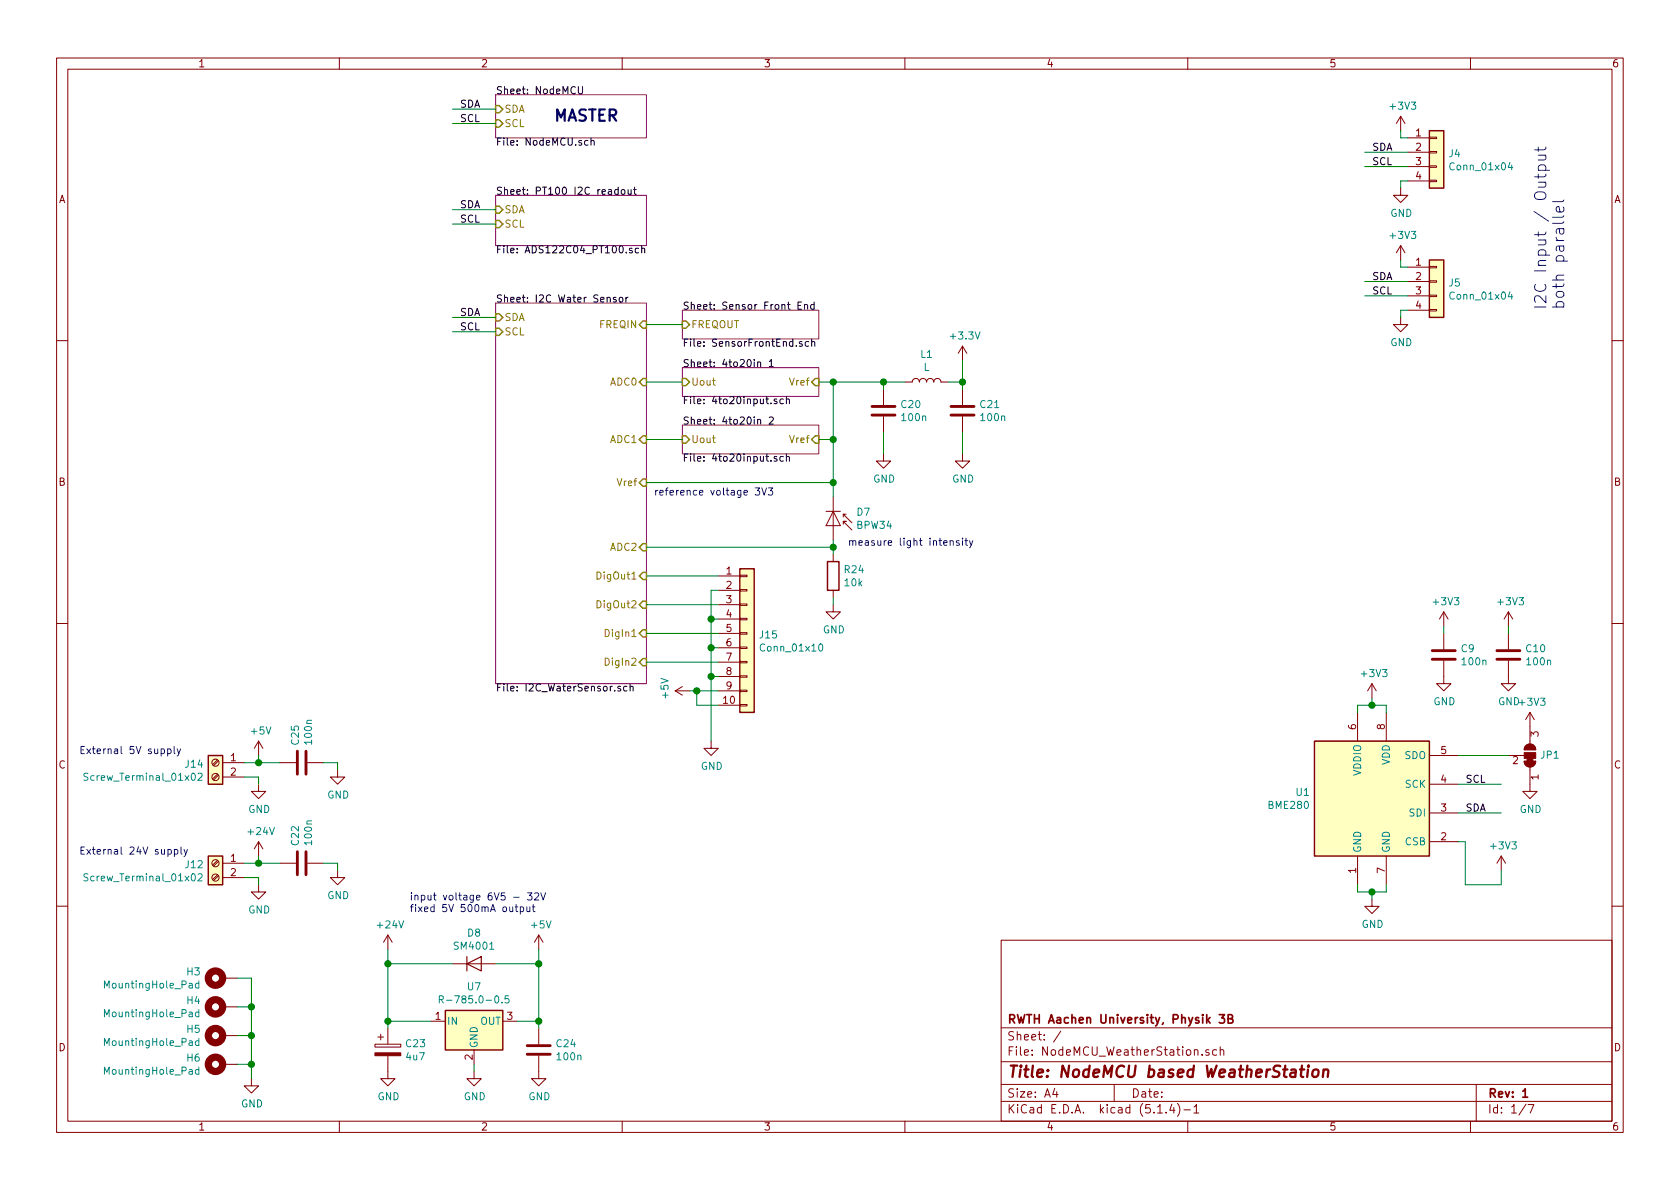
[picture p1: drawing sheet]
EESchema Schematic File Version 4
LIBS:NodeMCU_WeatherStation-cache
EELAYER 30 0
EELAYER END
$Descr A4 11693 8268
encoding utf-8
Sheet 1 7
Title "NodeMCU based WeatherStation"
Date ""
Rev "1"
Comp "RWTH Aachen University, Physik 3B"
Comment1 ""
Comment2 ""
Comment3 ""
Comment4 ""
$EndDescr
$Sheet
S 3450 650  1050 300 
U 5E78737A
F0 "NodeMCU" 50
F1 "NodeMCU.sch" 50
F2 "SDA" I L 3450 750 50 
F3 "SCL" I L 3450 850 50 
$EndSheet
$Comp
L Sensor:BME280 U1
U 1 1
P 9550 5550
F 0 "U1" H 9121 5596 50  0000 R CNN
F 1 "BME280" H 9121 5505 50  0000 R CNN
F 2 "Package_LGA:Bosch_LGA-8_2.5x2.5mm_P0.65mm_ClockwisePinNumbering" H 11050 5100 50  0001 C CNN
F 3 "https://ae-bst.resource.bosch.com/media/_tech/media/datasheets/BST-BME280-DS002.pdf" H 9550 5350 50  0001 C CNN
	1    9550 5550
	1    0    0    -1  
$EndComp
$Sheet
S 4750 2150 950  200 
U 5E78E950
F0 "Sensor Front End" 50
F1 "SensorFrontEnd.sch" 50
F2 "FREQOUT" I L 4750 2250 50 
$EndSheet
Wire Wire Line
	4750 2250 4500 2250
Wire Wire Line
	3150 2200 3450 2200
Wire Wire Line
	3450 2300 3150 2300
Text Label 3200 2200 0    50   ~ 0
SDA
Text Label 3200 2300 0    50   ~ 0
SCL
Wire Wire Line
	3150 750  3450 750 
Wire Wire Line
	3450 850  3150 850 
Text Label 3200 750  0    50   ~ 0
SDA
Text Label 3200 850  0    50   ~ 0
SCL
$Comp
L Connector_Generic:Conn_01x04 J4
U 1 1
P 10000 1050
F 0 "J4" H 10080 1042 50  0000 L CNN
F 1 "Conn_01x04" H 10080 951 50  0000 L CNN
F 2 "Connector_PinSocket_2.54mm:PinSocket_1x04_P2.54mm_Horizontal" H 10000 1050 50  0001 C CNN
F 3 "~" H 10000 1050 50  0001 C CNN
	1    10000 1050
	1    0    0    -1  
$EndComp
$Comp
L power:+3V3 #PWR?
U 1 1
P 9750 900
AR Path="/5E788D14/5E7D2219" Ref="#PWR?"  Part="1" 
AR Path="/5E7D2219" Ref="#PWR022"  Part="1" 
F 0 "#PWR022" H 9750 750 50  0001 C CNN
F 1 "+3V3" H 9765 1073 50  0000 C CNN
F 2 "" H 9750 900 50  0001 C CNN
F 3 "" H 9750 900 50  0001 C CNN
	1    9750 900 
	1    0    0    -1  
$EndComp
Wire Wire Line
	9500 1050 9800 1050
Wire Wire Line
	9800 1150 9500 1150
Text Label 9550 1050 0    50   ~ 0
SDA
Text Label 9550 1150 0    50   ~ 0
SCL
$Comp
L power:GND #PWR023
U 1 1
P 9750 1300
F 0 "#PWR023" H 9750 1050 50  0001 C CNN
F 1 "GND" H 9755 1127 50  0000 C CNN
F 2 "" H 9750 1300 50  0001 C CNN
F 3 "" H 9750 1300 50  0001 C CNN
	1    9750 1300
	1    0    0    -1  
$EndComp
Wire Wire Line
	9800 1250 9750 1250
Wire Wire Line
	9750 1250 9750 1300
Wire Wire Line
	9800 950  9750 950 
Wire Wire Line
	9750 950  9750 900 
$Comp
L Connector_Generic:Conn_01x04 J5
U 1 1
P 10000 1950
F 0 "J5" H 10080 1942 50  0000 L CNN
F 1 "Conn_01x04" H 10080 1851 50  0000 L CNN
F 2 "Connector_PinSocket_2.54mm:PinSocket_1x04_P2.54mm_Horizontal" H 10000 1950 50  0001 C CNN
F 3 "~" H 10000 1950 50  0001 C CNN
	1    10000 1950
	1    0    0    -1  
$EndComp
$Comp
L power:+3V3 #PWR?
U 1 1
P 9750 1800
AR Path="/5E788D14/5E7D3D5F" Ref="#PWR?"  Part="1" 
AR Path="/5E7D3D5F" Ref="#PWR024"  Part="1" 
F 0 "#PWR024" H 9750 1650 50  0001 C CNN
F 1 "+3V3" H 9765 1973 50  0000 C CNN
F 2 "" H 9750 1800 50  0001 C CNN
F 3 "" H 9750 1800 50  0001 C CNN
	1    9750 1800
	1    0    0    -1  
$EndComp
Wire Wire Line
	9500 1950 9800 1950
Wire Wire Line
	9800 2050 9500 2050
Text Label 9550 1950 0    50   ~ 0
SDA
Text Label 9550 2050 0    50   ~ 0
SCL
$Comp
L power:GND #PWR025
U 1 1
P 9750 2200
F 0 "#PWR025" H 9750 1950 50  0001 C CNN
F 1 "GND" H 9755 2027 50  0000 C CNN
F 2 "" H 9750 2200 50  0001 C CNN
F 3 "" H 9750 2200 50  0001 C CNN
	1    9750 2200
	1    0    0    -1  
$EndComp
Wire Wire Line
	9800 2150 9750 2150
Wire Wire Line
	9750 2150 9750 2200
Wire Wire Line
	9800 1850 9750 1850
Wire Wire Line
	9750 1850 9750 1800
Text Notes 10900 2150 1    79   ~ 0
I2C Input / Output\nboth parallel
Wire Wire Line
	9450 6150 9450 6200
Wire Wire Line
	9450 6200 9550 6200
Wire Wire Line
	9550 6200 9550 6250
Wire Wire Line
	9550 6200 9650 6200
Wire Wire Line
	9650 6200 9650 6150
Connection ~ 9550 6200
Wire Wire Line
	9450 4950 9450 4900
Wire Wire Line
	9450 4900 9550 4900
Wire Wire Line
	9650 4900 9650 4950
Wire Wire Line
	9550 4900 9550 4850
Connection ~ 9550 4900
Wire Wire Line
	9550 4900 9650 4900
$Sheet
S 3450 1350 1050 350 
U 5ECBE935
F0 "PT100 I2C readout" 50
F1 "ADS122C04_PT100.sch" 50
F2 "SCL" I L 3450 1550 50 
F3 "SDA" I L 3450 1450 50 
$EndSheet
$Comp
L power:+3V3 #PWR?
U 1 1
P 9550 4850
AR Path="/5E788D14/5ECBF642" Ref="#PWR?"  Part="1" 
AR Path="/5ECBF642" Ref="#PWR028"  Part="1" 
F 0 "#PWR028" H 9550 4700 50  0001 C CNN
F 1 "+3V3" H 9565 5023 50  0000 C CNN
F 2 "" H 9550 4850 50  0001 C CNN
F 3 "" H 9550 4850 50  0001 C CNN
	1    9550 4850
	1    0    0    -1  
$EndComp
$Comp
L power:GND #PWR029
U 1 1
P 9550 6250
F 0 "#PWR029" H 9550 6000 50  0001 C CNN
F 1 "GND" H 9555 6077 50  0000 C CNN
F 2 "" H 9550 6250 50  0001 C CNN
F 3 "" H 9550 6250 50  0001 C CNN
	1    9550 6250
	1    0    0    -1  
$EndComp
$Comp
L Device:C C?
U 1 1
P 10050 4550
AR Path="/5E788D14/5ECC2D23" Ref="C?"  Part="1" 
AR Path="/5ECC2D23" Ref="C9"  Part="1" 
F 0 "C9" H 10165 4596 50  0000 L CNN
F 1 "100n" H 10165 4505 50  0000 L CNN
F 2 "Capacitor_SMD:C_0603_1608Metric" H 10088 4400 50  0001 C CNN
F 3 "~" H 10050 4550 50  0001 C CNN
	1    10050 4550
	1    0    0    -1  
$EndComp
$Comp
L power:GND #PWR?
U 1 1
P 10050 4700
AR Path="/5E788D14/5ECC2D29" Ref="#PWR?"  Part="1" 
AR Path="/5ECC2D29" Ref="#PWR031"  Part="1" 
F 0 "#PWR031" H 10050 4450 50  0001 C CNN
F 1 "GND" H 10055 4527 50  0000 C CNN
F 2 "" H 10050 4700 50  0001 C CNN
F 3 "" H 10050 4700 50  0001 C CNN
	1    10050 4700
	1    0    0    -1  
$EndComp
$Comp
L Device:C C?
U 1 1
P 10500 4550
AR Path="/5E788D14/5ECC2D2F" Ref="C?"  Part="1" 
AR Path="/5ECC2D2F" Ref="C10"  Part="1" 
F 0 "C10" H 10615 4596 50  0000 L CNN
F 1 "100n" H 10615 4505 50  0000 L CNN
F 2 "Capacitor_SMD:C_0603_1608Metric" H 10538 4400 50  0001 C CNN
F 3 "~" H 10500 4550 50  0001 C CNN
	1    10500 4550
	1    0    0    -1  
$EndComp
$Comp
L power:GND #PWR?
U 1 1
P 10500 4700
AR Path="/5E788D14/5ECC2D35" Ref="#PWR?"  Part="1" 
AR Path="/5ECC2D35" Ref="#PWR034"  Part="1" 
F 0 "#PWR034" H 10500 4450 50  0001 C CNN
F 1 "GND" H 10505 4527 50  0000 C CNN
F 2 "" H 10500 4700 50  0001 C CNN
F 3 "" H 10500 4700 50  0001 C CNN
	1    10500 4700
	1    0    0    -1  
$EndComp
$Comp
L power:+3V3 #PWR?
U 1 1
P 10050 4350
AR Path="/5E788D14/5ECC2D3B" Ref="#PWR?"  Part="1" 
AR Path="/5ECC2D3B" Ref="#PWR030"  Part="1" 
F 0 "#PWR030" H 10050 4200 50  0001 C CNN
F 1 "+3V3" H 10065 4523 50  0000 C CNN
F 2 "" H 10050 4350 50  0001 C CNN
F 3 "" H 10050 4350 50  0001 C CNN
	1    10050 4350
	1    0    0    -1  
$EndComp
$Comp
L power:+3V3 #PWR?
U 1 1
P 10500 4350
AR Path="/5E788D14/5ECC2D41" Ref="#PWR?"  Part="1" 
AR Path="/5ECC2D41" Ref="#PWR033"  Part="1" 
F 0 "#PWR033" H 10500 4200 50  0001 C CNN
F 1 "+3V3" H 10515 4523 50  0000 C CNN
F 2 "" H 10500 4350 50  0001 C CNN
F 3 "" H 10500 4350 50  0001 C CNN
	1    10500 4350
	1    0    0    -1  
$EndComp
Wire Wire Line
	10500 4350 10500 4400
Wire Wire Line
	10050 4350 10050 4400
$Comp
L power:+3V3 #PWR?
U 1 1
P 10450 6050
AR Path="/5E788D14/5ECC6D59" Ref="#PWR?"  Part="1" 
AR Path="/5ECC6D59" Ref="#PWR032"  Part="1" 
F 0 "#PWR032" H 10450 5900 50  0001 C CNN
F 1 "+3V3" H 10465 6223 50  0000 C CNN
F 2 "" H 10450 6050 50  0001 C CNN
F 3 "" H 10450 6050 50  0001 C CNN
	1    10450 6050
	1    0    0    -1  
$EndComp
Wire Wire Line
	10450 6050 10450 6150
Wire Wire Line
	10450 6150 10200 6150
Wire Wire Line
	10200 6150 10200 5850
Wire Wire Line
	10200 5850 10150 5850
Wire Wire Line
	10150 5650 10450 5650
Wire Wire Line
	10450 5450 10150 5450
Text Label 10200 5650 0    50   ~ 0
SDA
Text Label 10200 5450 0    50   ~ 0
SCL
Wire Wire Line
	10150 5250 10500 5250
$Comp
L power:+3V3 #PWR?
U 1 1
P 10650 5050
AR Path="/5E788D14/5ECCCCFF" Ref="#PWR?"  Part="1" 
AR Path="/5ECCCCFF" Ref="#PWR035"  Part="1" 
F 0 "#PWR035" H 10650 4900 50  0001 C CNN
F 1 "+3V3" H 10665 5223 50  0000 C CNN
F 2 "" H 10650 5050 50  0001 C CNN
F 3 "" H 10650 5050 50  0001 C CNN
	1    10650 5050
	1    0    0    -1  
$EndComp
$Comp
L power:GND #PWR?
U 1 1
P 10650 5450
AR Path="/5E788D14/5ECCC4C4" Ref="#PWR?"  Part="1" 
AR Path="/5ECCC4C4" Ref="#PWR036"  Part="1" 
F 0 "#PWR036" H 10650 5200 50  0001 C CNN
F 1 "GND" H 10655 5277 50  0000 C CNN
F 2 "" H 10650 5450 50  0001 C CNN
F 3 "" H 10650 5450 50  0001 C CNN
	1    10650 5450
	1    0    0    -1  
$EndComp
$Comp
L Jumper:SolderJumper_3_Bridged12 JP1
U 1 1
P 10650 5250
F 0 "JP1" V 10650 5318 50  0000 L CNN
F 1 "SolderJumper_3_Bridged12" V 10605 5318 50  0001 L CNN
F 2 "Jumper:SolderJumper-3_P1.3mm_Bridged12_Pad1.0x1.5mm" H 10650 5250 50  0001 C CNN
F 3 "~" H 10650 5250 50  0001 C CNN
	1    10650 5250
	0    1    -1   0   
$EndComp
$Comp
L Mechanical:MountingHole_Pad H?
U 1 1
P 1550 6800
AR Path="/5E78E950/5ECDADF8" Ref="H?"  Part="1" 
AR Path="/5ECDADF8" Ref="H3"  Part="1" 
F 0 "H3" V 1504 6950 50  0000 L CNN
F 1 "MountingHole_Pad" V 1595 6950 50  0000 L CNN
F 2 "MountingHole:MountingHole_3.2mm_M3_Pad_Via" H 1550 6800 50  0001 C CNN
F 3 "~" H 1550 6800 50  0001 C CNN
	1    1550 6800
	0    -1   1    0   
$EndComp
$Comp
L Mechanical:MountingHole_Pad H?
U 1 1
P 1550 7000
AR Path="/5E78E950/5ECDADFE" Ref="H?"  Part="1" 
AR Path="/5ECDADFE" Ref="H4"  Part="1" 
F 0 "H4" V 1504 7150 50  0000 L CNN
F 1 "MountingHole_Pad" V 1595 7150 50  0000 L CNN
F 2 "MountingHole:MountingHole_3.2mm_M3_Pad_Via" H 1550 7000 50  0001 C CNN
F 3 "~" H 1550 7000 50  0001 C CNN
	1    1550 7000
	0    -1   1    0   
$EndComp
$Comp
L Mechanical:MountingHole_Pad H?
U 1 1
P 1550 7200
AR Path="/5E78E950/5ECDBAB6" Ref="H?"  Part="1" 
AR Path="/5ECDBAB6" Ref="H5"  Part="1" 
F 0 "H5" V 1504 7350 50  0000 L CNN
F 1 "MountingHole_Pad" V 1595 7350 50  0000 L CNN
F 2 "MountingHole:MountingHole_3.2mm_M3_Pad_Via" H 1550 7200 50  0001 C CNN
F 3 "~" H 1550 7200 50  0001 C CNN
	1    1550 7200
	0    -1   1    0   
$EndComp
$Comp
L Mechanical:MountingHole_Pad H?
U 1 1
P 1550 7400
AR Path="/5E78E950/5ECDBABC" Ref="H?"  Part="1" 
AR Path="/5ECDBABC" Ref="H6"  Part="1" 
F 0 "H6" V 1504 7550 50  0000 L CNN
F 1 "MountingHole_Pad" V 1595 7550 50  0000 L CNN
F 2 "MountingHole:MountingHole_3.2mm_M3_Pad_Via" H 1550 7400 50  0001 C CNN
F 3 "~" H 1550 7400 50  0001 C CNN
	1    1550 7400
	0    -1   1    0   
$EndComp
$Comp
L power:GND #PWR037
U 1 1
P 1750 7500
F 0 "#PWR037" H 1750 7250 50  0001 C CNN
F 1 "GND" H 1755 7327 50  0000 C CNN
F 2 "" H 1750 7500 50  0001 C CNN
F 3 "" H 1750 7500 50  0001 C CNN
	1    1750 7500
	1    0    0    -1  
$EndComp
Wire Wire Line
	1650 6800 1750 6800
Wire Wire Line
	1750 6800 1750 7000
Wire Wire Line
	1650 7000 1750 7000
Connection ~ 1750 7000
Wire Wire Line
	1750 7000 1750 7200
Wire Wire Line
	1650 7200 1750 7200
Connection ~ 1750 7200
Wire Wire Line
	1750 7200 1750 7400
Wire Wire Line
	1650 7400 1750 7400
Connection ~ 1750 7400
Wire Wire Line
	1750 7400 1750 7500
Wire Wire Line
	3150 1450 3450 1450
Wire Wire Line
	3450 1550 3150 1550
Text Label 3200 1450 0    50   ~ 0
SDA
Text Label 3200 1550 0    50   ~ 0
SCL
$Sheet
S 4750 2550 950  200 
U 5EE42DF1
F0 "4to20in 1" 50
F1 "4to20input.sch" 50
F2 "Uout" I L 4750 2650 50 
F3 "Vref" I R 5700 2650 50 
$EndSheet
$Sheet
S 4750 2950 950  200 
U 5EE46703
F0 "4to20in 2" 50
F1 "4to20input.sch" 50
F2 "Uout" I L 4750 3050 50 
F3 "Vref" I R 5700 3050 50 
$EndSheet
$Comp
L power:+24V #PWR048
U 1 1
P 1800 5950
F 0 "#PWR048" H 1800 5800 50  0001 C CNN
F 1 "+24V" H 1815 6123 50  0000 C CNN
F 2 "" H 1800 5950 50  0001 C CNN
F 3 "" H 1800 5950 50  0001 C CNN
	1    1800 5950
	1    0    0    -1  
$EndComp
$Comp
L power:GND #PWR049
U 1 1
P 1800 6150
F 0 "#PWR049" H 1800 5900 50  0001 C CNN
F 1 "GND" H 1805 5977 50  0000 C CNN
F 2 "" H 1800 6150 50  0001 C CNN
F 3 "" H 1800 6150 50  0001 C CNN
	1    1800 6150
	1    0    0    -1  
$EndComp
$Comp
L Connector:Screw_Terminal_01x02 J12
U 1 1
P 1500 6000
F 0 "J12" H 1579 5992 50  0000 L CNN
F 1 "Screw_Terminal_01x02" H 1579 5901 50  0000 L CNN
F 2 "TerminalBlock_MetzConnect:TerminalBlock_MetzConnect_Type055_RT01502HDWU_1x02_P5.00mm_Horizontal" H 1500 6000 50  0001 C CNN
F 3 "~" H 1500 6000 50  0001 C CNN
	1    1500 6000
	-1   0    0    -1  
$EndComp
Wire Wire Line
	1700 6000 1800 6000
Wire Wire Line
	1800 6000 1800 5950
Wire Wire Line
	1700 6100 1800 6100
Wire Wire Line
	1800 6100 1800 6150
Wire Wire Line
	5700 2650 5800 2650
Wire Wire Line
	5800 2650 5800 3050
Wire Wire Line
	5800 3050 5700 3050
Wire Wire Line
	4500 3050 4750 3050
Wire Wire Line
	4500 2650 4750 2650
Wire Wire Line
	4500 3350 5800 3350
Wire Wire Line
	5800 3350 5800 3050
Connection ~ 5800 3050
Text Notes 4550 3450 0    50   ~ 0
reference voltage 3V3
$Comp
L Device:L L1
U 1 1
P 6450 2650
F 0 "L1" V 6640 2650 50  0000 C CNN
F 1 "L" V 6549 2650 50  0000 C CNN
F 2 "Inductor_SMD:L_0805_2012Metric" H 6450 2650 50  0001 C CNN
F 3 "~" H 6450 2650 50  0001 C CNN
	1    6450 2650
	0    -1   -1   0   
$EndComp
$Comp
L power:+3.3V #PWR?
U 1 1
P 6700 2500
AR Path="/5EE42DF1/5EF35C61" Ref="#PWR?"  Part="1" 
AR Path="/5EE46703/5EF35C61" Ref="#PWR?"  Part="1" 
AR Path="/5EF35C61" Ref="#PWR065"  Part="1" 
F 0 "#PWR065" H 6700 2350 50  0001 C CNN
F 1 "+3.3V" H 6715 2673 50  0000 C CNN
F 2 "" H 6700 2500 50  0001 C CNN
F 3 "" H 6700 2500 50  0001 C CNN
	1    6700 2500
	1    0    0    -1  
$EndComp
Wire Wire Line
	6700 2650 6700 2500
Wire Wire Line
	6150 3000 6150 3150
$Comp
L power:GND #PWR?
U 1 1
P 6150 3150
AR Path="/5EE42DF1/5EF35C5B" Ref="#PWR?"  Part="1" 
AR Path="/5EE46703/5EF35C5B" Ref="#PWR?"  Part="1" 
AR Path="/5EF35C5B" Ref="#PWR064"  Part="1" 
F 0 "#PWR064" H 6150 2900 50  0001 C CNN
F 1 "GND" H 6155 2977 50  0000 C CNN
F 2 "" H 6150 3150 50  0001 C CNN
F 3 "" H 6150 3150 50  0001 C CNN
	1    6150 3150
	1    0    0    -1  
$EndComp
$Comp
L Device:C C?
U 1 1
P 6150 2850
AR Path="/5EE46703/5EF35C55" Ref="C?"  Part="1" 
AR Path="/5EE42DF1/5EF35C55" Ref="C?"  Part="1" 
AR Path="/5EF35C55" Ref="C20"  Part="1" 
F 0 "C20" H 6265 2896 50  0000 L CNN
F 1 "100n" H 6265 2805 50  0000 L CNN
F 2 "Capacitor_SMD:C_0603_1608Metric" H 6188 2700 50  0001 C CNN
F 3 "~" H 6150 2850 50  0001 C CNN
	1    6150 2850
	1    0    0    -1  
$EndComp
Wire Wire Line
	6700 3000 6700 3150
$Comp
L power:GND #PWR?
U 1 1
P 6700 3150
AR Path="/5EE42DF1/5EF3A4E9" Ref="#PWR?"  Part="1" 
AR Path="/5EE46703/5EF3A4E9" Ref="#PWR?"  Part="1" 
AR Path="/5EF3A4E9" Ref="#PWR066"  Part="1" 
F 0 "#PWR066" H 6700 2900 50  0001 C CNN
F 1 "GND" H 6705 2977 50  0000 C CNN
F 2 "" H 6700 3150 50  0001 C CNN
F 3 "" H 6700 3150 50  0001 C CNN
	1    6700 3150
	1    0    0    -1  
$EndComp
$Comp
L Device:C C?
U 1 1
P 6700 2850
AR Path="/5EE46703/5EF3A4EF" Ref="C?"  Part="1" 
AR Path="/5EE42DF1/5EF3A4EF" Ref="C?"  Part="1" 
AR Path="/5EF3A4EF" Ref="C21"  Part="1" 
F 0 "C21" H 6815 2896 50  0000 L CNN
F 1 "100n" H 6815 2805 50  0000 L CNN
F 2 "Capacitor_SMD:C_0603_1608Metric" H 6738 2700 50  0001 C CNN
F 3 "~" H 6700 2850 50  0001 C CNN
	1    6700 2850
	1    0    0    -1  
$EndComp
Wire Wire Line
	6300 2650 6150 2650
Connection ~ 5800 2650
Wire Wire Line
	6150 2700 6150 2650
Connection ~ 6150 2650
Wire Wire Line
	6150 2650 5800 2650
Wire Wire Line
	6600 2650 6700 2650
Wire Wire Line
	6700 2700 6700 2650
Connection ~ 6700 2650
$Comp
L Device:C C?
U 1 1
P 2100 6000
AR Path="/5EE46703/5EF4D67C" Ref="C?"  Part="1" 
AR Path="/5EE42DF1/5EF4D67C" Ref="C?"  Part="1" 
AR Path="/5EF4D67C" Ref="C22"  Part="1" 
F 0 "C22" H 2215 6046 50  0000 L CNN
F 1 "100n" H 2215 5955 50  0000 L CNN
F 2 "Capacitor_SMD:C_0603_1608Metric" H 2138 5850 50  0001 C CNN
F 3 "~" H 2100 6000 50  0001 C CNN
	1    2100 6000
	0    -1   -1   0   
$EndComp
Wire Wire Line
	1950 6000 1800 6000
$Comp
L power:GND #PWR067
U 1 1
P 2350 6050
F 0 "#PWR067" H 2350 5800 50  0001 C CNN
F 1 "GND" H 2355 5877 50  0000 C CNN
F 2 "" H 2350 6050 50  0001 C CNN
F 3 "" H 2350 6050 50  0001 C CNN
	1    2350 6050
	1    0    0    -1  
$EndComp
Wire Wire Line
	2250 6000 2350 6000
Wire Wire Line
	2350 6000 2350 6050
Connection ~ 1800 6000
$Comp
L Device:R R?
U 1 1
P 5800 4000
AR Path="/5E788D14/5EDECD80" Ref="R?"  Part="1" 
AR Path="/5EDECD80" Ref="R24"  Part="1" 
F 0 "R24" H 5870 4046 50  0000 L CNN
F 1 "10k" H 5870 3955 50  0000 L CNN
F 2 "Resistor_SMD:R_0603_1608Metric" V 5730 4000 50  0001 C CNN
F 3 "~" H 5800 4000 50  0001 C CNN
	1    5800 4000
	1    0    0    -1  
$EndComp
Wire Wire Line
	5800 3850 5800 3800
Wire Wire Line
	5800 4150 5800 4200
$Comp
L power:GND #PWR?
U 1 1
P 5800 4200
AR Path="/5EE42DF1/5EDEE714" Ref="#PWR?"  Part="1" 
AR Path="/5EE46703/5EDEE714" Ref="#PWR?"  Part="1" 
AR Path="/5EDEE714" Ref="#PWR0107"  Part="1" 
F 0 "#PWR0107" H 5800 3950 50  0001 C CNN
F 1 "GND" H 5805 4027 50  0000 C CNN
F 2 "" H 5800 4200 50  0001 C CNN
F 3 "" H 5800 4200 50  0001 C CNN
	1    5800 4200
	1    0    0    -1  
$EndComp
Connection ~ 5800 3800
Wire Wire Line
	5800 3800 5800 3750
Wire Wire Line
	4500 3800 5800 3800
$Comp
L Sensor_Optical:BPW34 D7
U 1 1
P 5800 3650
F 0 "D7" V 5704 3808 50  0000 L CNN
F 1 "BPW34" V 5795 3808 50  0000 L CNN
F 2 "OptoDevice:Osram_DIL2_4.3x4.65mm_P5.08mm" H 5800 3825 50  0001 C CNN
F 3 "http://www.vishay.com/docs/81521/bpw34.pdf" H 5750 3650 50  0001 C CNN
	1    5800 3650
	0    1    1    0   
$EndComp
Wire Wire Line
	5800 3450 5800 3350
Connection ~ 5800 3350
Text Notes 5900 3800 0    50   ~ 0
measure light intensity
$Comp
L Regulator_Switching:R-785.0-0.5 U7
U 1 1
P 3300 7100
F 0 "U7" H 3300 7342 50  0000 C CNN
F 1 "R-785.0-0.5" H 3300 7251 50  0000 C CNN
F 2 "Converter_DCDC:Converter_DCDC_RECOM_R-78E-0.5_THT" H 3350 6850 50  0001 L CIN
F 3 "https://www.recom-power.com/pdf/Innoline/R-78xx-0.5.pdf" H 3300 7100 50  0001 C CNN
	1    3300 7100
	1    0    0    -1  
$EndComp
$Comp
L power:+24V #PWR068
U 1 1
P 2700 6600
F 0 "#PWR068" H 2700 6450 50  0001 C CNN
F 1 "+24V" H 2715 6773 50  0000 C CNN
F 2 "" H 2700 6600 50  0001 C CNN
F 3 "" H 2700 6600 50  0001 C CNN
	1    2700 6600
	1    0    0    -1  
$EndComp
$Comp
L power:GND #PWR069
U 1 1
P 3300 7450
F 0 "#PWR069" H 3300 7200 50  0001 C CNN
F 1 "GND" H 3305 7277 50  0000 C CNN
F 2 "" H 3300 7450 50  0001 C CNN
F 3 "" H 3300 7450 50  0001 C CNN
	1    3300 7450
	1    0    0    -1  
$EndComp
Wire Wire Line
	3000 7100 2700 7100
Wire Wire Line
	2700 7100 2700 6700
Wire Wire Line
	3600 7100 3750 7100
Wire Wire Line
	3750 7100 3750 6700
$Comp
L power:+5V #PWR070
U 1 1
P 3750 6600
F 0 "#PWR070" H 3750 6450 50  0001 C CNN
F 1 "+5V" H 3765 6773 50  0000 C CNN
F 2 "" H 3750 6600 50  0001 C CNN
F 3 "" H 3750 6600 50  0001 C CNN
	1    3750 6600
	1    0    0    -1  
$EndComp
Text Notes 2850 6350 0    50   ~ 0
input voltage 6V5 - 32V\nfixed 5V 500mA output
$Comp
L Diode:SM4001 D8
U 1 1
P 3300 6700
F 0 "D8" H 3300 6916 50  0000 C CNN
F 1 "SM4001" H 3300 6825 50  0000 C CNN
F 2 "Diode_SMD:D_MELF" H 3300 6525 50  0001 C CNN
F 3 "http://cdn-reichelt.de/documents/datenblatt/A400/SMD1N400%23DIO.pdf" H 3300 6700 50  0001 C CNN
	1    3300 6700
	1    0    0    -1  
$EndComp
Wire Wire Line
	3750 6700 3450 6700
Connection ~ 3750 6700
Wire Wire Line
	3750 6700 3750 6600
Wire Wire Line
	3150 6700 2700 6700
Connection ~ 2700 6700
Wire Wire Line
	2700 6700 2700 6600
$Comp
L Device:CP C23
U 1 1
P 2700 7300
F 0 "C23" H 2818 7346 50  0000 L CNN
F 1 "4u7" H 2818 7255 50  0000 L CNN
F 2 "Capacitor_SMD:CP_Elec_10x10" H 2738 7150 50  0001 C CNN
F 3 "~" H 2700 7300 50  0001 C CNN
	1    2700 7300
	1    0    0    -1  
$EndComp
$Comp
L Device:C C?
U 1 1
P 3750 7300
AR Path="/5EE46703/5EE33AFE" Ref="C?"  Part="1" 
AR Path="/5EE42DF1/5EE33AFE" Ref="C?"  Part="1" 
AR Path="/5EE33AFE" Ref="C24"  Part="1" 
F 0 "C24" H 3865 7346 50  0000 L CNN
F 1 "100n" H 3865 7255 50  0000 L CNN
F 2 "Capacitor_SMD:C_0603_1608Metric" H 3788 7150 50  0001 C CNN
F 3 "~" H 3750 7300 50  0001 C CNN
	1    3750 7300
	1    0    0    -1  
$EndComp
Wire Wire Line
	2700 7100 2700 7150
Connection ~ 2700 7100
Wire Wire Line
	3750 7100 3750 7150
Connection ~ 3750 7100
$Comp
L power:GND #PWR073
U 1 1
P 3750 7450
F 0 "#PWR073" H 3750 7200 50  0001 C CNN
F 1 "GND" H 3755 7277 50  0000 C CNN
F 2 "" H 3750 7450 50  0001 C CNN
F 3 "" H 3750 7450 50  0001 C CNN
	1    3750 7450
	1    0    0    -1  
$EndComp
$Comp
L power:GND #PWR072
U 1 1
P 2700 7450
F 0 "#PWR072" H 2700 7200 50  0001 C CNN
F 1 "GND" H 2705 7277 50  0000 C CNN
F 2 "" H 2700 7450 50  0001 C CNN
F 3 "" H 2700 7450 50  0001 C CNN
	1    2700 7450
	1    0    0    -1  
$EndComp
Wire Wire Line
	3300 7400 3300 7450
$Comp
L power:GND #PWR075
U 1 1
P 1800 5450
F 0 "#PWR075" H 1800 5200 50  0001 C CNN
F 1 "GND" H 1805 5277 50  0000 C CNN
F 2 "" H 1800 5450 50  0001 C CNN
F 3 "" H 1800 5450 50  0001 C CNN
	1    1800 5450
	1    0    0    -1  
$EndComp
$Comp
L Connector:Screw_Terminal_01x02 J14
U 1 1
P 1500 5300
F 0 "J14" H 1579 5292 50  0000 L CNN
F 1 "Screw_Terminal_01x02" H 1579 5201 50  0000 L CNN
F 2 "TerminalBlock_MetzConnect:TerminalBlock_MetzConnect_Type055_RT01502HDWU_1x02_P5.00mm_Horizontal" H 1500 5300 50  0001 C CNN
F 3 "~" H 1500 5300 50  0001 C CNN
	1    1500 5300
	-1   0    0    -1  
$EndComp
Wire Wire Line
	1700 5300 1800 5300
Wire Wire Line
	1800 5300 1800 5250
Wire Wire Line
	1700 5400 1800 5400
Wire Wire Line
	1800 5400 1800 5450
$Comp
L Device:C C?
U 1 1
P 2100 5300
AR Path="/5EE46703/5EE5472F" Ref="C?"  Part="1" 
AR Path="/5EE42DF1/5EE5472F" Ref="C?"  Part="1" 
AR Path="/5EE5472F" Ref="C25"  Part="1" 
F 0 "C25" H 2215 5346 50  0000 L CNN
F 1 "100n" H 2215 5255 50  0000 L CNN
F 2 "Capacitor_SMD:C_0603_1608Metric" H 2138 5150 50  0001 C CNN
F 3 "~" H 2100 5300 50  0001 C CNN
	1    2100 5300
	0    -1   -1   0   
$EndComp
Wire Wire Line
	1950 5300 1800 5300
$Comp
L power:GND #PWR076
U 1 1
P 2350 5350
F 0 "#PWR076" H 2350 5100 50  0001 C CNN
F 1 "GND" H 2355 5177 50  0000 C CNN
F 2 "" H 2350 5350 50  0001 C CNN
F 3 "" H 2350 5350 50  0001 C CNN
	1    2350 5350
	1    0    0    -1  
$EndComp
Wire Wire Line
	2250 5300 2350 5300
Wire Wire Line
	2350 5300 2350 5350
Connection ~ 1800 5300
$Comp
L power:+5V #PWR074
U 1 1
P 1800 5250
F 0 "#PWR074" H 1800 5100 50  0001 C CNN
F 1 "+5V" H 1815 5423 50  0000 C CNN
F 2 "" H 1800 5250 50  0001 C CNN
F 3 "" H 1800 5250 50  0001 C CNN
	1    1800 5250
	1    0    0    -1  
$EndComp
Text Notes 550  5250 0    50   ~ 0
External 5V supply
Text Notes 550  5950 0    50   ~ 0
External 24V supply
Text Notes 3850 850  0    79   ~ 16
MASTER
$Sheet
S 3450 2100 1050 2650
U 5E788D14
F0 "I2C Water Sensor" 50
F1 "I2C_WaterSensor.sch" 50
F2 "SDA" I L 3450 2200 50 
F3 "SCL" I L 3450 2300 50 
F4 "FREQIN" I R 4500 2250 50 
F5 "ADC0" I R 4500 2650 50 
F6 "ADC1" I R 4500 3050 50 
F7 "Vref" I R 4500 3350 50 
F8 "ADC2" I R 4500 3800 50 
F9 "DigOut1" I R 4500 4000 50 
F10 "DigOut2" I R 4500 4200 50 
F11 "DigIn1" I R 4500 4400 50 
F12 "DigIn2" I R 4500 4600 50 
$EndSheet
$Comp
L Connector_Generic:Conn_01x10 J15
U 1 1
P 5200 4400
F 0 "J15" H 5280 4392 50  0000 L CNN
F 1 "Conn_01x10" H 5280 4301 50  0000 L CNN
F 2 "Connector_PinHeader_2.54mm:PinHeader_1x10_P2.54mm_Vertical" H 5200 4400 50  0001 C CNN
F 3 "~" H 5200 4400 50  0001 C CNN
	1    5200 4400
	1    0    0    -1  
$EndComp
Wire Wire Line
	5000 4000 4500 4000
Wire Wire Line
	5000 4200 4500 4200
Wire Wire Line
	5000 4400 4500 4400
Wire Wire Line
	5000 4600 4500 4600
Wire Wire Line
	5000 4100 4950 4100
Wire Wire Line
	4950 4100 4950 4300
Wire Wire Line
	4950 4700 5000 4700
Wire Wire Line
	5000 4500 4950 4500
Connection ~ 4950 4500
Wire Wire Line
	4950 4500 4950 4700
Wire Wire Line
	5000 4300 4950 4300
Connection ~ 4950 4300
Wire Wire Line
	4950 4300 4950 4500
$Comp
L power:GND #PWR?
U 1 1
P 4950 5150
AR Path="/5EE42DF1/5EF383F9" Ref="#PWR?"  Part="1" 
AR Path="/5EE46703/5EF383F9" Ref="#PWR?"  Part="1" 
AR Path="/5EF383F9" Ref="#PWR0108"  Part="1" 
F 0 "#PWR0108" H 4950 4900 50  0001 C CNN
F 1 "GND" H 4955 4977 50  0000 C CNN
F 2 "" H 4950 5150 50  0001 C CNN
F 3 "" H 4950 5150 50  0001 C CNN
	1    4950 5150
	1    0    0    -1  
$EndComp
Wire Wire Line
	4950 4700 4950 5150
Connection ~ 4950 4700
Wire Wire Line
	5000 4800 4850 4800
Wire Wire Line
	4850 4800 4850 4900
Wire Wire Line
	4850 4900 5000 4900
$Comp
L power:+5V #PWR0109
U 1 1
P 4800 4800
F 0 "#PWR0109" H 4800 4650 50  0001 C CNN
F 1 "+5V" H 4815 4973 50  0000 C CNN
F 2 "" H 4800 4800 50  0001 C CNN
F 3 "" H 4800 4800 50  0001 C CNN
	1    4800 4800
	0    -1   -1   0   
$EndComp
Wire Wire Line
	4850 4800 4800 4800
Connection ~ 4850 4800
$EndSCHEMATC
